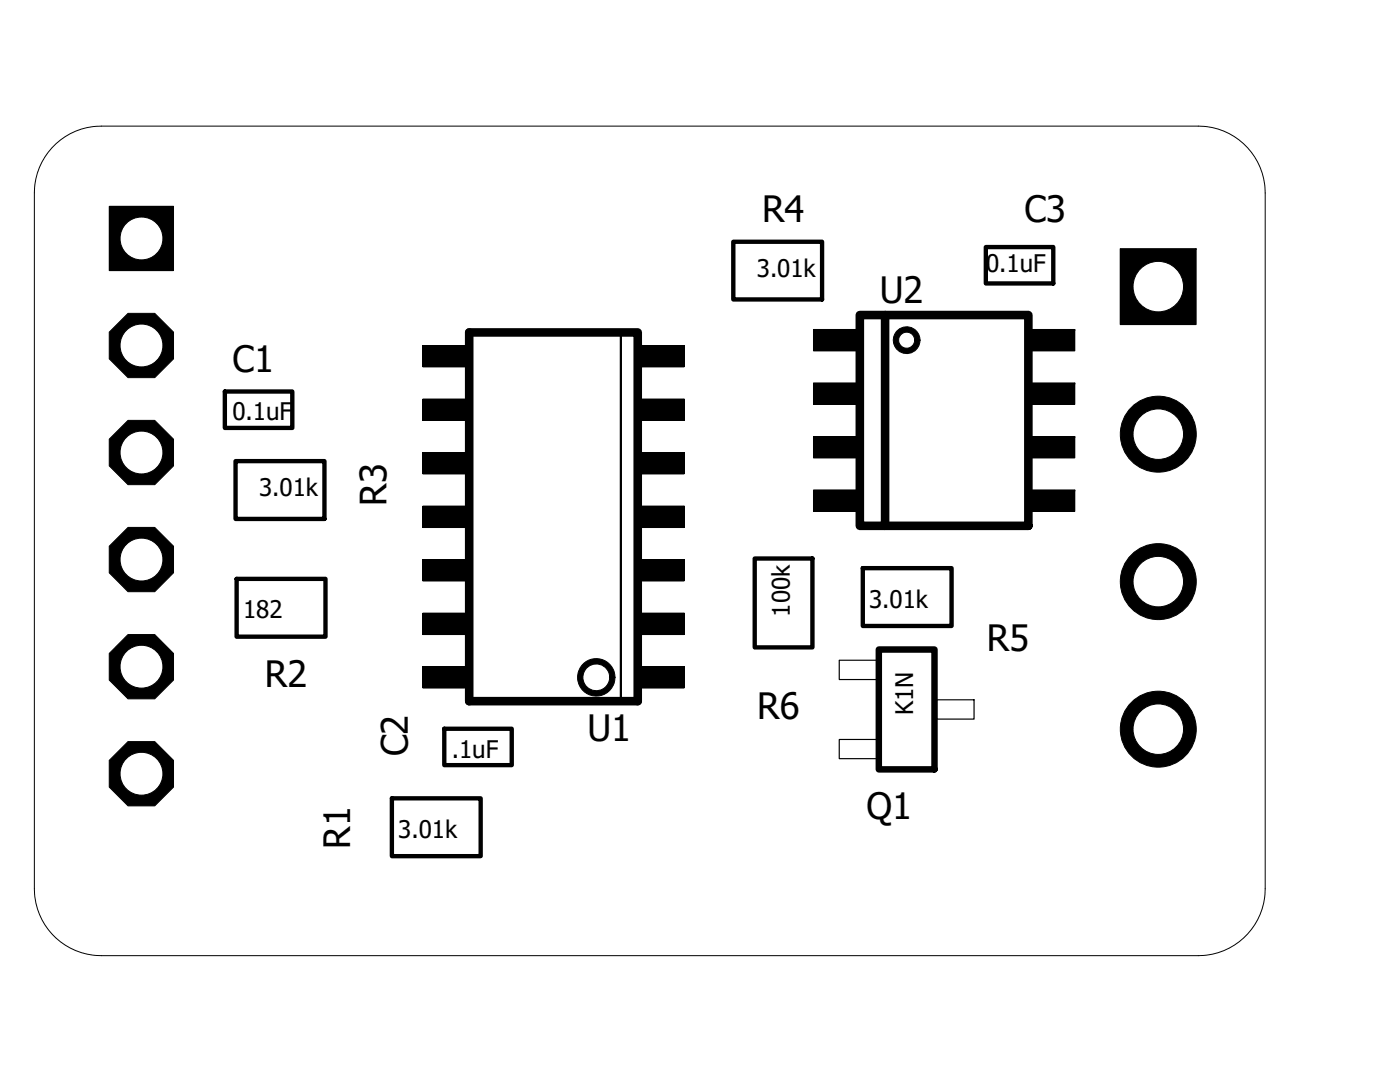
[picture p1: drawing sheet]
<svg xmlns="http://www.w3.org/2000/svg" width="279mm" height="216mm" viewBox="0 0 279 216" stroke-linecap="round" stroke-linejoin="round" font-family="sans-serif">
<path d="M6 24.3l267.4 167.3M273.4 24.3l-267.4 167.3" fill="none" stroke="#fff" stroke-width=".2"/>
<path d="M146.3 48.2h17.8v11.6h-17.8zM196.7 49.3h13.5v7.3h-13.5zM44.9 78.1h13.4v7.3h-13.4zM47 92h17.7v11.5h-17.7zM47.2 115.5h17.8v11.5h-17.8zM150.6 111.4h11.5v17.8h-11.5zM172.2 113.4h17.7v11.5h-17.7zM78.2 159.3h17.7v11.5h-17.7zM88.7 145.4h13.4v7.3h-13.4z" fill="none" stroke="#000" stroke-width=".87"/>
<path d="M93.6 66.3h33.7v73.6h-33.7zM171.6 62.9h33.6v42h-33.6zM176.6 62.9v42" fill="none" stroke="#000" stroke-width="1.7"/>
<g fill="#000">
<path d="M223.6 49.6h15.1v15.2h-15.1zM84.4 79.6h9.4v4.3h-9.4zM84.4 68.9h9.4v4.3h-9.4zM127.1 79.6h9.4v4.3h-9.4zM127.1 68.9h9.4v4.3h-9.4zM162.3 76.4h9.3v4.3h-9.3zM162.3 65.7h9.3v4.3h-9.3zM205.2 76.4h9.3v4.3h-9.3zM205.2 65.7h9.3v4.3h-9.3zM84.4 90.3h9.4v4.3h-9.4zM127.1 90.3h9.4v4.3h-9.4zM162.3 87.1h9.3v4.3h-9.3z"/>
<path d="M162.3 97.8h9.3v4.2h-9.3zM205.2 87.1h9.3v4.3h-9.3zM205.2 97.8h9.3v4.2h-9.3zM84.4 101h9.4v4.3h-9.4zM84.4 111.7h9.4v4.2h-9.4zM127.1 101h9.4v4.3h-9.4zM127.1 111.7h9.4v4.2h-9.4zM84.4 122.3h9.4v4.3h-9.4zM84.4 133h9.4v4.3h-9.4zM127.1 122.3h9.4v4.3h-9.4zM127.1 133h9.4v4.3h-9.4z"/>
</g>
<g fill="none" stroke="#000" stroke-width=".2">
<path d="M223.6 49.6h15.1v15.2h-15.1zM238.7 49.6h.1M84.4 79.6h9.4v4.3h-9.4zM84.4 68.9h9.4v4.3h-9.4zM93.8 79.6h.1M93.8 68.9h.1M127.1 79.6h9.4v4.3h-9.4zM127.1 68.9h9.4v4.3h-9.4zM136.5 79.6h.1M136.5 68.9h.1M162.3 76.4h9.3v4.3h-9.3zM162.3 65.7h9.3v4.3h-9.3z"/>
<path d="M171.6 76.4h.1M171.6 65.7h.1M179.1 66a2.67 2.67 0 0 1 2.9-.6 2.67 2.67 0 0 1 1.6 2.5h-1.1a1.61 1.61 0 0 1-2.3 1.3 1.61 1.61 0 0 1-.2-2.7 1.61 1.61 0 0 1 2.5 1.1v.3h1.1a2.67 2.67 0 0 1-3.7 2.4 2.67 2.67 0 0 1-.8-4.3zM205.2 76.4h9.3v4.3h-9.3zM205.2 65.7h9.3v4.3h-9.3zM214.5 76.4h.1M214.5 65.7h.1M84.4 90.3h9.4v4.3h-9.4zM93.8 90.3h.1M127.1 90.3h9.4v4.3h-9.4zM136.5 90.3h.1M162.3 87.1h9.3v4.3h-9.3z"/>
<path d="M162.3 97.8h9.3v4.2h-9.3zM171.6 87.1h.1M171.6 97.8h.1M205.2 87.1h9.3v4.3h-9.3zM205.2 97.8h9.3v4.2h-9.3zM214.5 87.1h.1M214.5 97.8h.1M84.4 101h9.4v4.3h-9.4zM84.4 111.7h9.4v4.2h-9.4zM93.8 101h.1M93.8 111.7h.1M127.1 101h9.4v4.3h-9.4z"/>
<path d="M127.1 111.7h9.4v4.2h-9.4zM136.5 101h.1M136.5 111.7h.1M84.4 122.3h9.4v4.3h-9.4zM84.4 133h9.4v4.3h-9.4zM93.8 122.3h.1M93.8 133h.1M116.3 132.6a3.7 3.7 0 0 1 4.1-.9 3.7 3.7 0 0 1 2.3 3.4h-1a2.68 2.68 0 0 1-4 2.3 2.68 2.68 0 0 1-.2-4.5 2.68 2.68 0 0 1 4.1 1.8l.1 .4h1a3.7 3.7 0 0 1-5.1 3.5 3.7 3.7 0 0 1-1.3-6zM127.1 122.3h9.4v4.3h-9.4zM127.1 133h9.4v4.3h-9.4zM136.5 122.3h.1M136.5 133h.1"/>
</g>
<path d="M123.9 66.8v72.6" fill="none" stroke="#000" stroke-width=".44"/>
<g fill="#000">
<path d="M179.1 66a2.67 2.67 0 0 1 2.9-.6 2.67 2.67 0 0 1 1.6 2.5h-1.1a1.61 1.61 0 0 1-2.3 1.3 1.61 1.61 0 0 1-.2-2.7 1.61 1.61 0 0 1 2.5 1.1v.3h1.1a2.67 2.67 0 0 1-3.7 2.4 2.67 2.67 0 0 1-.8-4.3z" fill-rule="evenodd"/>
<path d="M116.3 132.6a3.7 3.7 0 0 1 4.1-.9 3.7 3.7 0 0 1 2.3 3.4h-1a2.68 2.68 0 0 1-4 2.3 2.68 2.68 0 0 1-.2-4.5 2.68 2.68 0 0 1 4.1 1.8l.1 .4h1a3.7 3.7 0 0 1-5.1 3.5 3.7 3.7 0 0 1-1.3-6z" fill-rule="evenodd"/>
</g>
<path d="M175.4 129.6h11.1v23.9h-11.1z" fill="none" stroke="#000" stroke-width="1.3"/>
<path d="M167.5 131.7h7.5v3.9h-7.5zM186.9 139.6h7.5v3.9h-7.5zM167.5 147.6h7.5v3.8h-7.5z" fill="none" stroke="#000" stroke-width=".23"/>
<circle cx="231.2" cy="57.2" r="5" fill="#fff"/>
<g fill="none" stroke="#000" stroke-width=".2">
<circle cx="231.2" cy="57.2" r="5"/>
<circle cx="231.2" cy="86.6" r="7.6"/>
</g>
<circle cx="231.2" cy="86.6" r="7.6" fill="#000"/>
<circle cx="231.2" cy="86.6" r="5" fill="#fff"/>
<g fill="none" stroke="#000" stroke-width=".2">
<circle cx="231.2" cy="86.6" r="5"/>
<circle cx="231.2" cy="116.1" r="7.6"/>
</g>
<circle cx="231.2" cy="116.1" r="7.6" fill="#000"/>
<circle cx="231.2" cy="116.1" r="5" fill="#fff"/>
<g fill="none" stroke="#000" stroke-width=".2">
<circle cx="231.2" cy="116.1" r="5"/>
<circle cx="231.2" cy="145.5" r="7.6"/>
</g>
<circle cx="231.2" cy="145.5" r="7.6" fill="#000"/>
<circle cx="231.2" cy="145.5" r="5" fill="#fff"/>
<g fill="none" stroke="#000" stroke-width=".2">
<path d="M21.8 41.2h12.8v12.8h-12.8zM34.6 41.2h.1"/>
<circle cx="231.2" cy="145.5" r="5"/>
</g>
<path d="M21.8 41.2h12.8v12.8h-12.8z" fill="#000"/>
<circle cx="28.2" cy="47.6" r="4.3" fill="#fff"/>
<g fill="none" stroke="#000" stroke-width=".2">
<circle cx="28.2" cy="47.6" r="4.3"/>
<circle cx="28.2" cy="68.9" r="6.9"/>
</g>
<circle cx="28.2" cy="68.9" r="6.9" fill="#000"/>
<circle cx="28.2" cy="68.9" r="4.3" fill="#fff"/>
<g fill="none" stroke="#000" stroke-width=".2">
<circle cx="28.2" cy="68.9" r="4.3"/>
<circle cx="28.2" cy="90.3" r="6.9"/>
</g>
<circle cx="28.2" cy="90.3" r="6.9" fill="#000"/>
<circle cx="28.2" cy="90.3" r="4.3" fill="#fff"/>
<g fill="none" stroke="#000" stroke-width=".2">
<circle cx="28.2" cy="90.3" r="4.3"/>
<circle cx="28.2" cy="111.7" r="6.9"/>
</g>
<circle cx="28.2" cy="111.7" r="6.9" fill="#000"/>
<circle cx="28.2" cy="111.7" r="4.3" fill="#fff"/>
<g fill="none" stroke="#000" stroke-width=".2">
<circle cx="28.2" cy="111.7" r="4.3"/>
<circle cx="28.2" cy="133" r="6.9"/>
</g>
<circle cx="28.2" cy="133" r="6.9" fill="#000"/>
<circle cx="28.2" cy="133" r="4.3" fill="#fff"/>
<g fill="none" stroke="#000" stroke-width=".2">
<circle cx="28.2" cy="133" r="4.3"/>
<circle cx="28.2" cy="154.4" r="6.9"/>
</g>
<circle cx="28.2" cy="154.4" r="6.9" fill="#000"/>
<circle cx="28.2" cy="154.4" r="4.3" fill="#fff"/>
<g fill="none" stroke="#000" stroke-width=".2">
<path d="M10.8 29.1a13.2 13.2 0 0 1 9.4-3.9h218.9a13.3 13.3 0 0 1 13.4 13.3v138.8a13.4 13.4 0 0 1-13.4 13.4h-218.9a13.4 13.4 0 0 1-13.3-13.4v-138.8a13.3 13.3 0 0 1 3.9-9.4z"/>
<circle cx="28.2" cy="154.4" r="4.3"/>
</g>
<g font-size="7.2">
<text x="152.1" y="44.4">R4</text>
<text x="204.4" y="44.4">C3</text>
<text x="175.6" y="60.4">U2</text>
<text x="46.4" y="74.3">C1</text>
<text x="77.1" y="100.9" transform="rotate(-90 77.1 100.9)">R3</text>
<text x="197" y="129.8">R5</text>
<text x="52.9" y="137.1">R2</text>
<text x="151.1" y="143.5">R6</text>
<text x="117.2" y="147.8">U1</text>
<text x="81.4" y="150.9" transform="rotate(-90 81.4 150.9)">C2</text>
<text x="172.9" y="163.4">Q1</text>
<text x="69.9" y="169.3" transform="rotate(-90 69.9 169.3)">R1</text>
</g>
<g font-size="4.8">
<text x="151" y="55.3">3.01k</text>
<text x="196.8" y="54.2">0.1uF</text>
<text x="46.4" y="83.9">0.1uF</text>
<text x="51.7" y="99.1">3.01k</text>
<text x="48.5" y="123.4">182</text>
<text x="157.6" y="123" transform="rotate(-90 157.6 123)">100k</text>
<text x="173.5" y="121.3">3.01k</text>
<text x="182.2" y="142.8" transform="rotate(-90 182.2 142.8)">K1N</text>
<text x="90.2" y="151.2">.1uF</text>
<text x="79.5" y="167.2">3.01k</text>
</g>
</svg>
